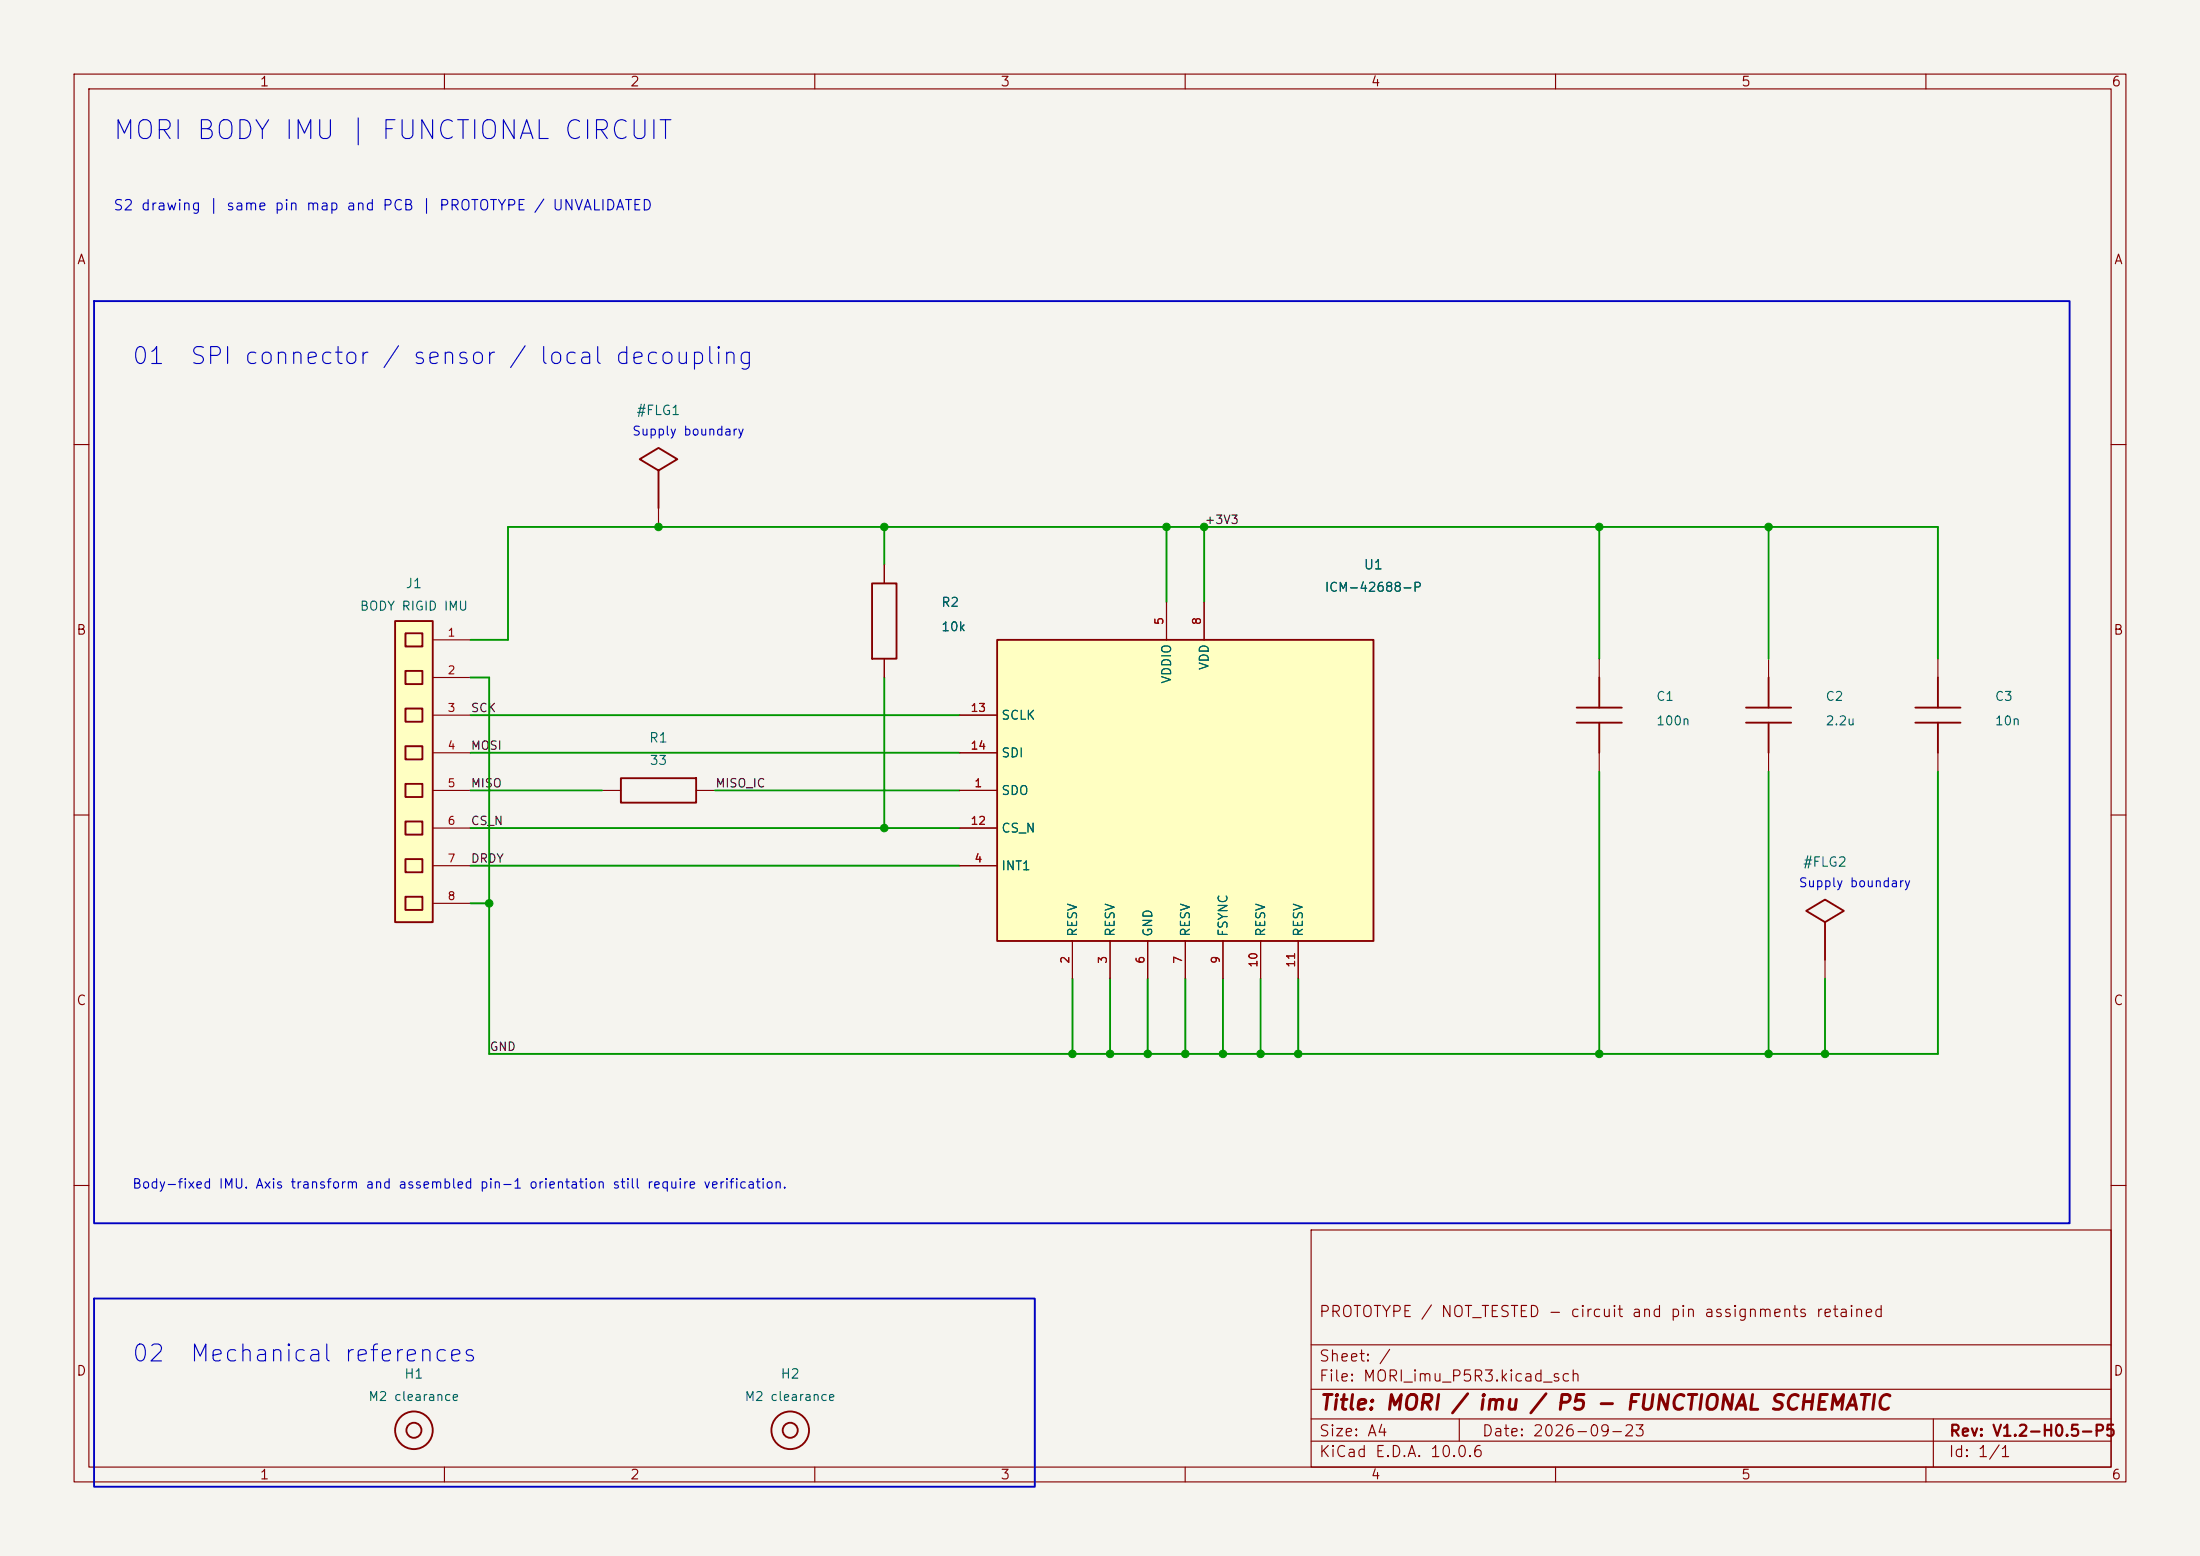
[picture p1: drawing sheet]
<svg xmlns="http://www.w3.org/2000/svg" width="297mm" height="210mm" viewBox="0 0 297 210" stroke-linecap="round" stroke-linejoin="round" font-family="sans-serif">
<path d="M0 0h297v210h-297z" fill="#f5f4ef" stroke="#f5f4ef" stroke-width=".14"/>
<g fill="none" stroke="#840000" stroke-width=".15">
<path d="M10 10h277v190h-277zM12 12h273v186h-273zM60 10v2M110 10v2M160 10v2M210 10v2M260 10v2M10 60h2M88.9 68.6v2.5M119.4 76.2v2.5M285 60h2M119.4 88.9v2.5"/>
<path d="M215.9 88.9v2.5M238.8 88.9v2.5M261.6 88.9v2.5M10 110h2M81.3 106.7h2.5M94 106.7h2.5M215.9 101.6v2.5M238.8 101.6v2.5M261.6 101.6v2.5M285 110h2M246.4 129.5v2.6M10 160h2"/>
<path d="M177 166h108v32h-108zM285 160h2M60 198v2M110 198v2M160 198v2M177 194.5h108M177 191.5h108M177 187.5h108M177 181.5h108M197 191.5v3M210 198v2M260 198v2"/>
<path d="M261 191.5v6.5"/>
</g>
<g fill="none" stroke="#840000" stroke-width=".25">
<path d="M88.9 63.5l2.5-1.5-2.5-1.5-2.5 1.5 2.5 1.5v5.1M117.7 78.7h3.3v10.2h-3.3zM212.9 95.5h6M212.9 97.5h6M215.9 91.4v4.1M215.9 97.5v4.1M235.7 95.5h6.1M235.7 97.5h6.1M238.8 91.4v4.1M238.8 97.5v4.1M258.6 95.5h6.1M258.6 97.5h6.1"/>
<path d="M261.6 91.4v4.1M261.6 97.5v4.1M83.8 105h10.2v3.3h-10.2zM246.4 124.5l2.5-1.6-2.5-1.5-2.6 1.5 2.6 1.6v5"/>
<circle cx="55.9" cy="193" r="2.54"/>
<circle cx="55.9" cy="193" r="1.02"/>
<circle cx="106.7" cy="193" r="2.54"/>
<circle cx="106.7" cy="193" r="1.02"/>
</g>
<g fill="#ffffc2">
<path d="M53.3 83.8h5.1v40.7h-5.1z"/>
<path d="M54.7 85.5h2.3v1.7h-2.3z"/>
<path d="M54.7 90.6h2.3v1.7h-2.3z"/>
<path d="M54.7 95.6h2.3v1.8h-2.3z"/>
<path d="M54.7 100.7h2.3v1.8h-2.3z"/>
<path d="M54.7 105.8h2.3v1.8h-2.3z"/>
<path d="M54.7 110.9h2.3v1.7h-2.3z"/>
<path d="M54.7 116h2.3v1.7h-2.3z"/>
<path d="M54.7 121h2.3v1.8h-2.3z"/>
</g>
<path d="M53.3 83.8h5.1v40.7h-5.1zM54.7 85.5h2.3v1.7h-2.3zM54.7 90.6h2.3v1.7h-2.3zM54.7 95.6h2.3v1.8h-2.3zM54.7 100.7h2.3v1.8h-2.3zM54.7 105.8h2.3v1.8h-2.3zM54.7 110.9h2.3v1.7h-2.3zM54.7 116h2.3v1.7h-2.3zM54.7 121h2.3v1.8h-2.3z" fill="none" stroke="#840000" stroke-width=".25"/>
<path d="M58.4 86.4h5.1M58.4 91.4h5.1M58.4 96.5h5.1M58.4 101.6h5.1M58.4 106.7h5.1M58.4 111.8h5.1M58.4 116.8h5.1M58.4 121.9h5.1" fill="none" stroke="#840000" stroke-width=".15"/>
<path d="M134.6 86.4h50.8v40.6h-50.8z" fill="#ffffc2"/>
<path d="M134.6 86.4h50.8v40.6h-50.8z" fill="none" stroke="#840000" stroke-width=".25"/>
<g fill="none" stroke="#840000" stroke-width=".15">
<path d="M119.4 76.2v2.5M119.4 88.9v2.5M129.5 96.5h5.1M157.5 81.3v5.1M162.6 81.3v5.1M129.5 106.7h5.1M129.5 116.8h5.1M129.5 111.8h5.1M129.5 101.6h5.1M144.8 127v5.1M149.9 127v5.1M154.9 127v5.1"/>
<path d="M160 127v5.1M165.1 127v5.1M170.2 127v5.1M175.3 127v5.1"/>
</g>
<g fill="none" stroke="#009600" stroke-width=".25">
<path d="M119.4 71.1v5.1M157.5 71.1v10.2M162.6 71.1v10.2M215.9 71.1v17.8M238.8 71.1v17.8M63.5 91.4h2.5v50.8h195.6v-38.1M63.5 86.4h5.1v-15.3h193v17.8M63.5 96.5h66M119.4 91.4v20.4M63.5 106.7h17.8M63.5 101.6h66M63.5 111.8h66"/>
<path d="M63.5 116.8h66M96.5 106.7h33M215.9 104.1v38.1M238.8 104.1v38.1M63.5 121.9h2.5M144.8 132.1v10.1M149.9 132.1v10.1M154.9 132.1v10.1M160 132.1v10.1M165.1 132.1v10.1M170.2 132.1v10.1M175.3 132.1v10.1"/>
<path d="M246.4 132.1v10.1"/>
</g>
<path d="M12.7 40.6h266.7v124.5h-266.7zM12.7 175.3h127v25.4h-127z" fill="none" stroke="#0000c2" stroke-width=".25"/>
<g fill="#009600" stroke="#009600" stroke-width=".14">
<circle cx="119.4" cy="71.1" r=".51"/>
<circle cx="162.6" cy="71.1" r=".51"/>
<circle cx="157.5" cy="71.1" r=".51"/>
<circle cx="88.9" cy="71.1" r=".51"/>
<circle cx="170.2" cy="142.2" r=".51"/>
<circle cx="175.3" cy="142.2" r=".51"/>
<circle cx="165.1" cy="142.2" r=".51"/>
<circle cx="66" cy="121.9" r=".51"/>
<circle cx="144.8" cy="142.2" r=".51"/>
<circle cx="119.4" cy="111.8" r=".51"/>
<circle cx="160" cy="142.2" r=".51"/>
<circle cx="149.9" cy="142.2" r=".51"/>
<circle cx="154.9" cy="142.2" r=".51"/>
<circle cx="215.9" cy="71.1" r=".51"/>
<circle cx="238.8" cy="71.1" r=".51"/>
<circle cx="246.4" cy="142.2" r=".51"/>
<circle cx="238.8" cy="142.2" r=".51"/>
<circle cx="215.9" cy="142.2" r=".51"/>
</g>
<text font-size="2.5" fill="#0000c2" x="15.1" y="19.5">MORI BODY IMU | FUNCTIONAL CIRCUIT</text>
<g font-size="2.3" fill="#0000c2">
<text x="17.7" y="49.8">01</text>
<text x="25.5" y="49.8">SPI connector / sensor / local decoupling</text>
<text x="17.7" y="184.4">02</text>
<text x="25.5" y="184.4">Mechanical references</text>
</g>
<text font-size="2" fill="#840000" x="178" y="190.8">Title: MORI / imu / P5 - FUNCTIONAL SCHEMATIC</text>
<g font-size="1.5" fill="#840000">
<text x="178" y="178.1">PROTOTYPE / NOT_TESTED - circuit and pin assignments retained</text>
<text x="178" y="184.1">Sheet: /</text>
<text x="178" y="186.8">File: MORI_imu_P5R3.kicad_sch</text>
<text x="178" y="197">KiCad E.D.A. 10.0.6</text>
<text x="178" y="194.2">Size: A4</text>
<text x="200" y="194.2">Date: 2026-09-23</text>
<text x="263" y="197">Id: 1/1</text>
<text x="263" y="194.2">Rev: V1.2-H0.5-P5</text>
</g>
<text font-size="1.4" fill="#0000c2" x="15.2" y="28.8">S2 drawing | same pin map and PCB | PROTOTYPE / UNVALIDATED</text>
<g font-size="1.3" fill="#840000">
<text x="35" y="12">1</text>
<text x="85" y="12">2</text>
<text x="135" y="12">3</text>
<text x="185" y="12">4</text>
<text x="235" y="12">5</text>
<text x="285" y="12">6</text>
<text x="10.3" y="36">A</text>
<text x="285.3" y="36">A</text>
<text x="10.2" y="86">B</text>
<text x="285.2" y="86">B</text>
<text x="10.2" y="136">C</text>
<text x="285.2" y="136">C</text>
<text x="10.2" y="186">D</text>
<text x="285.2" y="186">D</text>
<text x="35" y="200">1</text>
<text x="85" y="200">2</text>
<text x="135" y="200">3</text>
<text x="185" y="200">4</text>
<text x="235" y="200">5</text>
<text x="285" y="200">6</text>
</g>
<g font-size="1.3" fill="#006464">
<text x="85.8" y="56.3">#FLG1</text>
<text x="184" y="77.2">U1</text>
<text x="54.7" y="79.7">J1</text>
<text x="87.5" y="100.5">R1</text>
<text x="243.3" y="117.3">#FLG2</text>
<text x="54.5" y="186.4">H1</text>
<text x="105.3" y="186.4">H2</text>
</g>
<text font-size="1.3" fill="#0000c2" x="17.8" y="160.7">Body-fixed IMU. Axis transform and assembled pin-1 orientation still require verification.</text>
<g font-size="1.2" fill="#0000c2">
<text x="85.3" y="59.1">Supply boundary</text>
<text x="242.7" y="120">Supply boundary</text>
</g>
<g font-size="1.2" fill="#006464">
<text x="48.5" y="82.7">BODY RIGID IMU</text>
<text x="127" y="82.2">R2</text>
<text x="178.7" y="80.2">ICM-42688-P</text>
<text x="127" y="85.5">10k</text>
<text x="158.4" y="92.4" transform="rotate(-90 158.4 92.4)">VDDIO</text>
<text x="163.5" y="90.5" transform="rotate(-90 163.5 90.5)">VDD</text>
<text x="223.5" y="94.9">C1</text>
<text x="246.4" y="94.9">C2</text>
<text x="269.2" y="94.9">C3</text>
<text x="135.1" y="97.4">SCLK</text>
<text x="223.5" y="98.2">100n</text>
<text x="246.4" y="98.2">2.2u</text>
<text x="269.2" y="98.2">10n</text>
<text x="87.6" y="103.5">33</text>
<text x="135.1" y="107.6">SDO</text>
<text x="135.1" y="102.5">SDI</text>
<text x="135.1" y="112.7">CS_N</text>
<text x="135.1" y="117.8">INT1</text>
<text x="145.7" y="126.5" transform="rotate(-90 145.7 126.5)">RESV</text>
<text x="150.8" y="126.5" transform="rotate(-90 150.8 126.5)">RESV</text>
<text x="155.9" y="126.5" transform="rotate(-90 155.9 126.5)">GND</text>
<text x="160.9" y="126.5" transform="rotate(-90 160.9 126.5)">RESV</text>
<text x="166" y="126.5" transform="rotate(-90 166 126.5)">FSYNC</text>
<text x="171.1" y="126.5" transform="rotate(-90 171.1 126.5)">RESV</text>
<text x="176.2" y="126.5" transform="rotate(-90 176.2 126.5)">RESV</text>
<text x="49.6" y="189.4">M2 clearance</text>
<text x="100.4" y="189.4">M2 clearance</text>
</g>
<g font-size="1.1" fill="#0f0f0f">
<text x="162.5" y="71">+3V3</text>
<text x="63.5" y="96.4">SCK</text>
<text x="63.5" y="101.5">MOSI</text>
<text x="63.5" y="106.6">MISO</text>
<text x="96.5" y="106.6">MISO_IC</text>
<text x="63.5" y="111.6">CS_N</text>
<text x="63.5" y="116.7">DRDY</text>
<text x="66" y="142.1">GND</text>
</g>
<g font-size="1.1" fill="#a90000">
<text x="60.3" y="86.2">1</text>
<text x="157.3" y="84.4" transform="rotate(-90 157.3 84.4)">5</text>
<text x="162.4" y="84.4" transform="rotate(-90 162.4 84.4)">8</text>
<text x="60.3" y="91.3">2</text>
<text x="60.3" y="96.4">3</text>
<text x="60.3" y="101.4">4</text>
<text x="130.9" y="96.4">13</text>
<text x="130.9" y="101.4">14</text>
<text x="60.3" y="106.5">5</text>
<text x="131.5" y="106.5">1</text>
<text x="60.3" y="111.6">6</text>
<text x="130.9" y="111.6">12</text>
<text x="60.3" y="116.7">7</text>
<text x="131.5" y="116.7">4</text>
<text x="60.3" y="121.8">8</text>
<text x="144.6" y="130.2" transform="rotate(-90 144.6 130.2)">2</text>
<text x="149.7" y="130.2" transform="rotate(-90 149.7 130.2)">3</text>
<text x="154.8" y="130.2" transform="rotate(-90 154.8 130.2)">6</text>
<text x="159.9" y="130.2" transform="rotate(-90 159.9 130.2)">7</text>
<text x="164.9" y="130.2" transform="rotate(-90 164.9 130.2)">9</text>
<text x="170" y="130.7" transform="rotate(-90 170 130.7)">10</text>
<text x="175.1" y="130.7" transform="rotate(-90 175.1 130.7)">11</text>
</g>
</svg>
